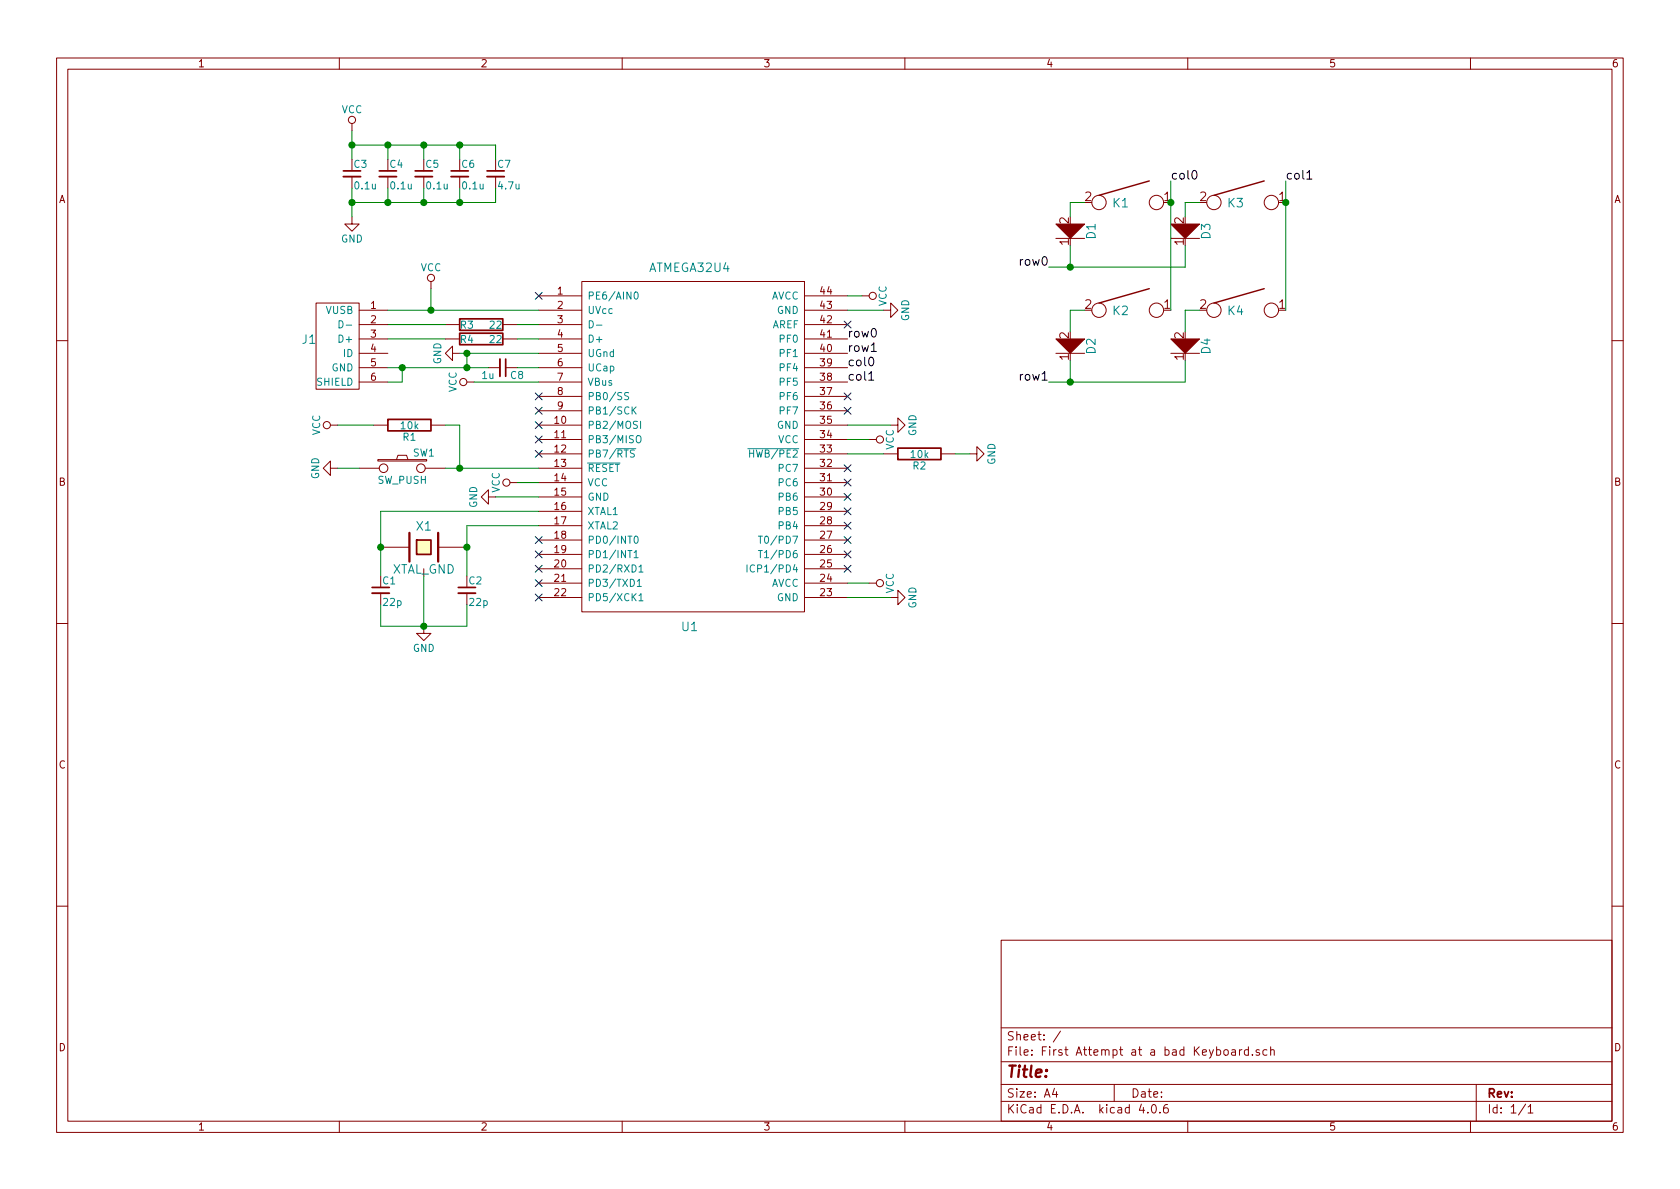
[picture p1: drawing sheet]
EESchema Schematic File Version 2
LIBS:keyboard_parts
LIBS:power
LIBS:device
LIBS:transistors
LIBS:conn
LIBS:linear
LIBS:regul
LIBS:74xx
LIBS:cmos4000
LIBS:adc-dac
LIBS:memory
LIBS:xilinx
LIBS:microcontrollers
LIBS:dsp
LIBS:microchip
LIBS:analog_switches
LIBS:motorola
LIBS:texas
LIBS:intel
LIBS:audio
LIBS:interface
LIBS:digital-audio
LIBS:philips
LIBS:display
LIBS:cypress
LIBS:siliconi
LIBS:opto
LIBS:atmel
LIBS:contrib
LIBS:valves
LIBS:First Attempt at a bad Keyboard-cache
EELAYER 25 0
EELAYER END
$Descr A4 11693 8268
encoding utf-8
Sheet 1 1
Title ""
Date ""
Rev ""
Comp ""
Comment1 ""
Comment2 ""
Comment3 ""
Comment4 ""
$EndDescr
$Comp
L ATMEGA32U4 U1
U 1 1
P 4800 3100
F 0 "U1" H 4800 1850 60  0000 C CNN
F 1 "ATMEGA32U4" H 4800 4350 60  0000 C CNN
F 2 "Housings_QFP:LQFP-44_10x10mm_Pitch0.8mm" H 4800 3100 60  0001 C CNN
F 3 "" H 4800 3100 60  0000 C CNN
	1    4800 3100
	1    0    0    -1  
$EndComp
$Comp
L XTAL_GND X1
U 1 1
P 2950 3800
F 0 "X1" H 2950 3950 60  0000 C CNN
F 1 "XTAL_GND" H 2950 3650 60  0000 C CNN
F 2 "user:crystal_FA238-TSX3225" H 2950 3800 60  0001 C CNN
F 3 "" H 2950 3800 60  0000 C CNN
	1    2950 3800
	1    0    0    -1  
$EndComp
$Comp
L C_Small C1
U 1 1
P 2650 4100
F 0 "C1" H 2660 4170 50  0000 L CNN
F 1 "22p" H 2660 4020 50  0000 L CNN
F 2 "Capacitors_SMD:C_0805_HandSoldering" H 2650 4100 50  0001 C CNN
F 3 "" H 2650 4100 50  0001 C CNN
	1    2650 4100
	1    0    0    -1  
$EndComp
$Comp
L C_Small C2
U 1 1
P 3250 4100
F 0 "C2" H 3260 4170 50  0000 L CNN
F 1 "22p" H 3260 4020 50  0000 L CNN
F 2 "Capacitors_SMD:C_0805_HandSoldering" H 3250 4100 50  0001 C CNN
F 3 "" H 3250 4100 50  0001 C CNN
	1    3250 4100
	1    0    0    -1  
$EndComp
$Comp
L GND #PWR01
U 1 1
P 2950 4350
F 0 "#PWR01" H 2950 4100 50  0001 C CNN
F 1 "GND" H 2950 4200 50  0000 C CNN
F 2 "" H 2950 4350 50  0001 C CNN
F 3 "" H 2950 4350 50  0001 C CNN
	1    2950 4350
	1    0    0    -1  
$EndComp
$Comp
L C_Small C3
U 1 1
P 2450 1200
F 0 "C3" H 2460 1270 50  0000 L CNN
F 1 "0.1u" H 2460 1120 50  0000 L CNN
F 2 "Capacitors_SMD:C_0805_HandSoldering" H 2450 1200 50  0001 C CNN
F 3 "" H 2450 1200 50  0001 C CNN
	1    2450 1200
	1    0    0    -1  
$EndComp
$Comp
L C_Small C4
U 1 1
P 2700 1200
F 0 "C4" H 2710 1270 50  0000 L CNN
F 1 "0.1u" H 2710 1120 50  0000 L CNN
F 2 "Capacitors_SMD:C_0805_HandSoldering" H 2700 1200 50  0001 C CNN
F 3 "" H 2700 1200 50  0001 C CNN
	1    2700 1200
	1    0    0    -1  
$EndComp
$Comp
L C_Small C5
U 1 1
P 2950 1200
F 0 "C5" H 2960 1270 50  0000 L CNN
F 1 "0.1u" H 2960 1120 50  0000 L CNN
F 2 "Capacitors_SMD:C_0805_HandSoldering" H 2950 1200 50  0001 C CNN
F 3 "" H 2950 1200 50  0001 C CNN
	1    2950 1200
	1    0    0    -1  
$EndComp
$Comp
L C_Small C6
U 1 1
P 3200 1200
F 0 "C6" H 3210 1270 50  0000 L CNN
F 1 "0.1u" H 3210 1120 50  0000 L CNN
F 2 "Capacitors_SMD:C_0805_HandSoldering" H 3200 1200 50  0001 C CNN
F 3 "" H 3200 1200 50  0001 C CNN
	1    3200 1200
	1    0    0    -1  
$EndComp
$Comp
L C_Small C7
U 1 1
P 3450 1200
F 0 "C7" H 3460 1270 50  0000 L CNN
F 1 "4.7u" H 3460 1120 50  0000 L CNN
F 2 "Capacitors_SMD:C_0805_HandSoldering" H 3450 1200 50  0001 C CNN
F 3 "" H 3450 1200 50  0001 C CNN
	1    3450 1200
	1    0    0    -1  
$EndComp
$Comp
L VCC #PWR02
U 1 1
P 2450 900
F 0 "#PWR02" H 2450 750 50  0001 C CNN
F 1 "VCC" H 2450 1050 50  0000 C CNN
F 2 "" H 2450 900 50  0001 C CNN
F 3 "" H 2450 900 50  0001 C CNN
	1    2450 900 
	1    0    0    -1  
$EndComp
$Comp
L GND #PWR03
U 1 1
P 2450 1500
F 0 "#PWR03" H 2450 1250 50  0001 C CNN
F 1 "GND" H 2450 1350 50  0000 C CNN
F 2 "" H 2450 1500 50  0001 C CNN
F 3 "" H 2450 1500 50  0001 C CNN
	1    2450 1500
	1    0    0    -1  
$EndComp
$Comp
L SW_PUSH SW1
U 1 1
P 2800 3250
F 0 "SW1" H 2950 3360 50  0000 C CNN
F 1 "SW_PUSH" H 2800 3170 50  0000 C CNN
F 2 "Buttons_Switches_SMD:SW_SPST_TL3342" H 2800 3250 60  0001 C CNN
F 3 "" H 2800 3250 60  0000 C CNN
	1    2800 3250
	1    0    0    -1  
$EndComp
$Comp
L R R1
U 1 1
P 2850 2950
F 0 "R1" V 2930 2950 50  0000 C CNN
F 1 "10k" V 2850 2950 50  0000 C CNN
F 2 "Resistors_SMD:R_0805_HandSoldering" H 2850 2950 60  0001 C CNN
F 3 "" H 2850 2950 60  0000 C CNN
	1    2850 2950
	0    1    1    0   
$EndComp
$Comp
L VCC #PWR04
U 1 1
P 2350 2950
F 0 "#PWR04" H 2350 2800 50  0001 C CNN
F 1 "VCC" H 2350 3100 50  0000 C CNN
F 2 "" H 2350 2950 50  0001 C CNN
F 3 "" H 2350 2950 50  0001 C CNN
	1    2350 2950
	0    -1   -1   0   
$EndComp
$Comp
L GND #PWR05
U 1 1
P 2350 3250
F 0 "#PWR05" H 2350 3000 50  0001 C CNN
F 1 "GND" H 2350 3100 50  0000 C CNN
F 2 "" H 2350 3250 50  0001 C CNN
F 3 "" H 2350 3250 50  0001 C CNN
	1    2350 3250
	0    1    1    0   
$EndComp
$Comp
L R R2
U 1 1
P 6400 3150
F 0 "R2" V 6480 3150 50  0000 C CNN
F 1 "10k" V 6400 3150 50  0000 C CNN
F 2 "Resistors_SMD:R_0805_HandSoldering" H 6400 3150 60  0001 C CNN
F 3 "" H 6400 3150 60  0000 C CNN
	1    6400 3150
	0    1    1    0   
$EndComp
$Comp
L GND #PWR06
U 1 1
P 6750 3150
F 0 "#PWR06" H 6750 2900 50  0001 C CNN
F 1 "GND" H 6750 3000 50  0000 C CNN
F 2 "" H 6750 3150 50  0001 C CNN
F 3 "" H 6750 3150 50  0001 C CNN
	1    6750 3150
	0    -1   -1   0   
$EndComp
$Comp
L USB_mini_micro_B J1
U 1 1
P 2550 2300
F 0 "J1" H 2150 2250 60  0000 C CNN
F 1 "USB_mini_micro_B" H 2400 2550 60  0001 C CNN
F 2 "keyboard_parts:USB_miniB_hirose_5S8" H 2500 2300 60  0001 C CNN
F 3 "" H 2500 2300 60  0000 C CNN
	1    2550 2300
	1    0    0    -1  
$EndComp
$Comp
L VCC #PWR07
U 1 1
P 3000 2000
F 0 "#PWR07" H 3000 1850 50  0001 C CNN
F 1 "VCC" H 3000 2150 50  0000 C CNN
F 2 "" H 3000 2000 50  0001 C CNN
F 3 "" H 3000 2000 50  0001 C CNN
	1    3000 2000
	1    0    0    -1  
$EndComp
$Comp
L R R3
U 1 1
P 3350 2250
F 0 "R3" V 3350 2150 50  0000 C CNN
F 1 "22" V 3350 2350 50  0000 C CNN
F 2 "Resistors_SMD:R_0805_HandSoldering" H 3350 2250 60  0001 C CNN
F 3 "" H 3350 2250 60  0000 C CNN
	1    3350 2250
	0    1    1    0   
$EndComp
$Comp
L R R4
U 1 1
P 3350 2350
F 0 "R4" V 3350 2250 50  0000 C CNN
F 1 "22" V 3350 2450 50  0000 C CNN
F 2 "Resistors_SMD:R_0805_HandSoldering" H 3350 2350 60  0001 C CNN
F 3 "" H 3350 2350 60  0000 C CNN
	1    3350 2350
	0    1    1    0   
$EndComp
$Comp
L GND #PWR08
U 1 1
P 3200 2450
F 0 "#PWR08" H 3200 2200 50  0001 C CNN
F 1 "GND" H 3200 2300 50  0000 C CNN
F 2 "" H 3200 2450 50  0001 C CNN
F 3 "" H 3200 2450 50  0001 C CNN
	1    3200 2450
	0    1    1    0   
$EndComp
$Comp
L C_Small C8
U 1 1
P 3500 2550
F 0 "C8" V 3550 2600 50  0000 L CNN
F 1 "1u" V 3550 2400 50  0000 L CNN
F 2 "Capacitors_SMD:C_0805_HandSoldering" H 3500 2550 50  0001 C CNN
F 3 "" H 3500 2550 50  0001 C CNN
	1    3500 2550
	0    1    1    0   
$EndComp
$Comp
L VCC #PWR09
U 1 1
P 6000 2050
F 0 "#PWR09" H 6000 1900 50  0001 C CNN
F 1 "VCC" H 6000 2200 50  0000 C CNN
F 2 "" H 6000 2050 50  0001 C CNN
F 3 "" H 6000 2050 50  0001 C CNN
	1    6000 2050
	0    1    1    0   
$EndComp
$Comp
L GND #PWR010
U 1 1
P 6150 2150
F 0 "#PWR010" H 6150 1900 50  0001 C CNN
F 1 "GND" H 6150 2000 50  0000 C CNN
F 2 "" H 6150 2150 50  0001 C CNN
F 3 "" H 6150 2150 50  0001 C CNN
	1    6150 2150
	0    -1   -1   0   
$EndComp
$Comp
L GND #PWR011
U 1 1
P 6200 2950
F 0 "#PWR011" H 6200 2700 50  0001 C CNN
F 1 "GND" H 6200 2800 50  0000 C CNN
F 2 "" H 6200 2950 50  0001 C CNN
F 3 "" H 6200 2950 50  0001 C CNN
	1    6200 2950
	0    -1   -1   0   
$EndComp
$Comp
L VCC #PWR012
U 1 1
P 6050 3050
F 0 "#PWR012" H 6050 2900 50  0001 C CNN
F 1 "VCC" H 6050 3200 50  0000 C CNN
F 2 "" H 6050 3050 50  0001 C CNN
F 3 "" H 6050 3050 50  0001 C CNN
	1    6050 3050
	0    1    1    0   
$EndComp
$Comp
L VCC #PWR013
U 1 1
P 6050 4050
F 0 "#PWR013" H 6050 3900 50  0001 C CNN
F 1 "VCC" H 6050 4200 50  0000 C CNN
F 2 "" H 6050 4050 50  0001 C CNN
F 3 "" H 6050 4050 50  0001 C CNN
	1    6050 4050
	0    1    1    0   
$EndComp
$Comp
L GND #PWR014
U 1 1
P 6200 4150
F 0 "#PWR014" H 6200 3900 50  0001 C CNN
F 1 "GND" H 6200 4000 50  0000 C CNN
F 2 "" H 6200 4150 50  0001 C CNN
F 3 "" H 6200 4150 50  0001 C CNN
	1    6200 4150
	0    -1   -1   0   
$EndComp
$Comp
L VCC #PWR015
U 1 1
P 3300 2650
F 0 "#PWR015" H 3300 2500 50  0001 C CNN
F 1 "VCC" H 3300 2800 50  0000 C CNN
F 2 "" H 3300 2650 50  0001 C CNN
F 3 "" H 3300 2650 50  0001 C CNN
	1    3300 2650
	0    -1   -1   0   
$EndComp
$Comp
L KEYSW K1
U 1 1
P 7850 1400
F 0 "K1" H 7800 1400 60  0000 C CNN
F 1 "KEYSW" H 7850 1300 60  0001 C CNN
F 2 "keebs:Mx_Alps_100" H 7850 1400 60  0001 C CNN
F 3 "" H 7850 1400 60  0000 C CNN
	1    7850 1400
	1    0    0    -1  
$EndComp
$Comp
L KEYSW K3
U 1 1
P 8650 1400
F 0 "K3" H 8600 1400 60  0000 C CNN
F 1 "KEYSW" H 8650 1300 60  0001 C CNN
F 2 "keebs:Mx_Alps_100" H 8650 1400 60  0001 C CNN
F 3 "" H 8650 1400 60  0000 C CNN
	1    8650 1400
	1    0    0    -1  
$EndComp
$Comp
L KEYSW K2
U 1 1
P 7850 2150
F 0 "K2" H 7800 2150 60  0000 C CNN
F 1 "KEYSW" H 7850 2050 60  0001 C CNN
F 2 "keebs:Mx_Alps_100" H 7850 2150 60  0001 C CNN
F 3 "" H 7850 2150 60  0000 C CNN
	1    7850 2150
	1    0    0    -1  
$EndComp
$Comp
L KEYSW K4
U 1 1
P 8650 2150
F 0 "K4" H 8600 2150 60  0000 C CNN
F 1 "KEYSW" H 8650 2050 60  0001 C CNN
F 2 "keebs:Mx_Alps_100" H 8650 2150 60  0001 C CNN
F 3 "" H 8650 2150 60  0000 C CNN
	1    8650 2150
	1    0    0    -1  
$EndComp
$Comp
L D D1
U 1 1
P 7450 1650
F 0 "D1" V 7300 1600 60  0000 C CNN
F 1 "D" V 7600 1600 60  0001 C CNN
F 2 "keyboard_parts:D_SOD123_axial" H 7450 1650 60  0001 C CNN
F 3 "" H 7450 1650 60  0000 C CNN
	1    7450 1650
	-1   0    0    1   
$EndComp
$Comp
L D D3
U 1 1
P 8250 1650
F 0 "D3" V 8100 1600 60  0000 C CNN
F 1 "D" V 8400 1600 60  0001 C CNN
F 2 "keyboard_parts:D_SOD123_axial" H 8250 1650 60  0001 C CNN
F 3 "" H 8250 1650 60  0000 C CNN
	1    8250 1650
	-1   0    0    1   
$EndComp
$Comp
L D D4
U 1 1
P 8250 2450
F 0 "D4" V 8100 2400 60  0000 C CNN
F 1 "D" V 8400 2400 60  0001 C CNN
F 2 "keyboard_parts:D_SOD123_axial" H 8250 2450 60  0001 C CNN
F 3 "" H 8250 2450 60  0000 C CNN
	1    8250 2450
	-1   0    0    1   
$EndComp
$Comp
L D D2
U 1 1
P 7450 2450
F 0 "D2" V 7300 2400 60  0000 C CNN
F 1 "D" V 7600 2400 60  0001 C CNN
F 2 "keyboard_parts:D_SOD123_axial" H 7450 2450 60  0001 C CNN
F 3 "" H 7450 2450 60  0000 C CNN
	1    7450 2450
	-1   0    0    1   
$EndComp
Wire Wire Line
	3250 3650 3250 4000
Wire Wire Line
	3250 4350 3250 4200
Wire Wire Line
	2650 4350 3250 4350
Wire Wire Line
	2950 4350 2950 4000
Wire Wire Line
	2650 4350 2650 4200
Connection ~ 2950 4350
Wire Wire Line
	2650 3550 2650 4000
Wire Wire Line
	3250 3650 3750 3650
Connection ~ 3250 3800
Wire Wire Line
	2650 3550 3750 3550
Connection ~ 2650 3800
Wire Wire Line
	2450 1000 3450 1000
Wire Wire Line
	2450 900  2450 1100
Connection ~ 2450 1000
Wire Wire Line
	2700 1000 2700 1100
Connection ~ 2700 1000
Wire Wire Line
	2950 1000 2950 1100
Connection ~ 2950 1000
Wire Wire Line
	3200 1000 3200 1100
Connection ~ 3200 1000
Wire Wire Line
	3450 1000 3450 1100
Wire Wire Line
	2450 1400 3450 1400
Wire Wire Line
	2450 1300 2450 1500
Connection ~ 2450 1400
Wire Wire Line
	2700 1300 2700 1400
Connection ~ 2700 1400
Wire Wire Line
	2950 1300 2950 1400
Connection ~ 2950 1400
Wire Wire Line
	3200 1300 3200 1400
Connection ~ 3200 1400
Wire Wire Line
	3450 1400 3450 1300
Wire Wire Line
	2600 2950 2350 2950
Wire Wire Line
	2350 3250 2500 3250
Wire Wire Line
	3100 3250 3750 3250
Wire Wire Line
	3200 3250 3200 2950
Wire Wire Line
	3200 2950 3100 2950
Connection ~ 3200 3250
Wire Wire Line
	6650 3150 6750 3150
Wire Wire Line
	6150 3150 5900 3150
Wire Wire Line
	2700 2150 3750 2150
Wire Wire Line
	3000 2000 3000 2150
Connection ~ 3000 2150
Wire Wire Line
	2700 2250 3100 2250
Wire Wire Line
	3600 2250 3750 2250
Wire Wire Line
	2700 2350 3100 2350
Wire Wire Line
	3600 2350 3750 2350
Wire Wire Line
	3200 2450 3750 2450
Wire Wire Line
	3600 2550 3750 2550
Wire Wire Line
	2700 2550 3400 2550
Wire Wire Line
	3250 2550 3250 2450
Connection ~ 3250 2450
Connection ~ 3250 2550
Wire Wire Line
	2800 2550 2800 2650
Wire Wire Line
	2800 2650 2700 2650
Connection ~ 2800 2550
Wire Wire Line
	6000 2050 5900 2050
Wire Wire Line
	6150 2150 5900 2150
Wire Wire Line
	6200 2950 5900 2950
Wire Wire Line
	6050 3050 5900 3050
Wire Wire Line
	6200 4150 5900 4150
Wire Wire Line
	5900 4050 6050 4050
Wire Wire Line
	3300 2650 3750 2650
Wire Wire Line
	8950 1250 8950 2150
Wire Wire Line
	7550 1400 7450 1400
Wire Wire Line
	7450 1400 7450 1500
Wire Wire Line
	7450 1700 7450 1850
Wire Wire Line
	7300 1850 8250 1850
Wire Wire Line
	8250 1850 8250 1700
Wire Wire Line
	8250 1500 8250 1400
Wire Wire Line
	8250 1400 8350 1400
Wire Wire Line
	8150 1250 8150 2150
Wire Wire Line
	7550 2150 7450 2150
Wire Wire Line
	7450 2150 7450 2300
Wire Wire Line
	7450 2500 7450 2650
Wire Wire Line
	7300 2650 8250 2650
Wire Wire Line
	8250 2650 8250 2500
Wire Wire Line
	8250 2300 8250 2150
Wire Wire Line
	8250 2150 8350 2150
Text Label 7300 2650 2    60   ~ 0
row1
Text Label 7300 1850 2    60   ~ 0
row0
Connection ~ 7450 1850
Connection ~ 7450 2650
Text Label 8150 1250 0    60   ~ 0
col0
Text Label 8950 1250 0    60   ~ 0
col1
Connection ~ 8150 1400
Connection ~ 8950 1400
Text Label 5900 2350 0    60   ~ 0
row0
Text Label 5900 2450 0    60   ~ 0
row1
Text Label 5900 2550 0    60   ~ 0
col0
Text Label 5900 2650 0    60   ~ 0
col1
$Comp
L GND #PWR016
U 1 1
P 3450 3450
F 0 "#PWR016" H 3450 3200 50  0001 C CNN
F 1 "GND" H 3450 3300 50  0000 C CNN
F 2 "" H 3450 3450 50  0001 C CNN
F 3 "" H 3450 3450 50  0001 C CNN
	1    3450 3450
	0    1    1    0   
$EndComp
$Comp
L VCC #PWR017
U 1 1
P 3600 3350
F 0 "#PWR017" H 3600 3200 50  0001 C CNN
F 1 "VCC" H 3600 3500 50  0000 C CNN
F 2 "" H 3600 3350 50  0001 C CNN
F 3 "" H 3600 3350 50  0001 C CNN
	1    3600 3350
	0    -1   -1   0   
$EndComp
Wire Wire Line
	3600 3350 3750 3350
Wire Wire Line
	3750 3450 3450 3450
NoConn ~ 3750 2750
NoConn ~ 3750 2850
NoConn ~ 3750 2950
NoConn ~ 3750 3050
NoConn ~ 3750 3150
NoConn ~ 3750 2050
NoConn ~ 3750 3750
NoConn ~ 3750 3850
NoConn ~ 3750 3950
NoConn ~ 3750 4050
NoConn ~ 3750 4150
NoConn ~ 5900 3950
NoConn ~ 5900 3850
NoConn ~ 5900 3750
NoConn ~ 5900 3650
NoConn ~ 5900 3550
NoConn ~ 5900 3450
NoConn ~ 5900 3350
NoConn ~ 5900 3250
NoConn ~ 5900 2850
NoConn ~ 5900 2750
NoConn ~ 5900 2250
$EndSCHEMATC
